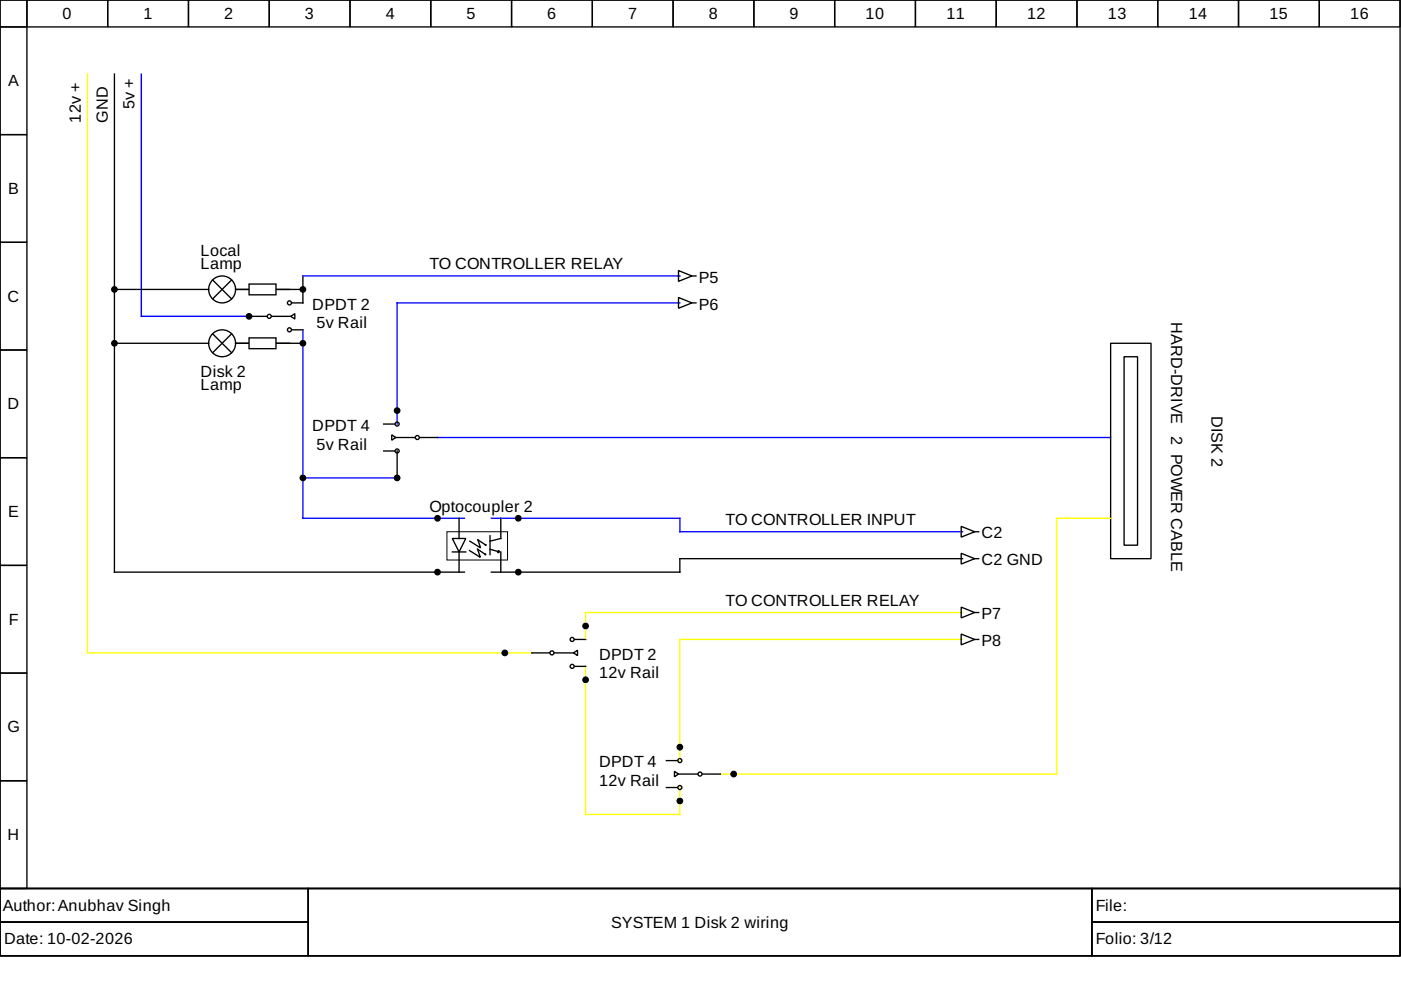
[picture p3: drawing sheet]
<svg xmlns="http://www.w3.org/2000/svg" width="297mm" height="210mm" viewBox="0 0 297 210" stroke-linecap="round" stroke-linejoin="round" font-family="sans-serif">
<g fill="none" stroke="#000" stroke-width=".29">
<path d="M0 0h296.8v188.4h-296.8zM0 0h5.7v5.7h-5.7zM5.7 0h17.1v5.7h-17.1zM22.8 0h17.2v5.7h-17.2zM40 0h17.1v5.7h-17.1zM57.1 0h17.1v5.7h-17.1zM74.2 0h17.1v5.7h-17.1zM91.3 0h17.2v5.7h-17.2zM108.5 0h17.1v5.7h-17.1zM125.6 0h17.1v5.7h-17.1zM142.7 0h17.1v5.7h-17.1zM159.8 0h17.2v5.7h-17.2z"/>
<path d="M177 0h17.1v5.7h-17.1zM194.1 0h17.1v5.7h-17.1zM211.2 0h17.1v5.7h-17.1zM228.3 0h17.2v5.7h-17.2zM245.5 0h17.1v5.7h-17.1zM262.6 0h17.1v5.7h-17.1zM279.7 0h17.1v5.7h-17.1zM0 5.7h5.7v22.8h-5.7zM24.3 15.7v105.6h74.2M0 28.5h5.7v22.9h-5.7zM0 51.4h5.7v22.8h-5.7zM64.2 58.5v5.7"/>
<path d="M143.9 57.4l2.8 1.1-2.8 1.2zM146.7 58.5h.9M0 74.2h5.7v22.8h-5.7zM24.3 61.4h19.9M24.3 72.8h19.9M49.9 61.4h14.3M49.9 72.8h14.3M143.9 63.1l2.8 1.1-2.8 1.2zM146.7 64.2h.9M235.5 72.8h8.5v45.7h-8.5zM238.3 75.6h2.9v40h-2.9zM0 97h5.7v22.9h-5.7z"/>
<path d="M84.2 95.6v5.7M0 119.9h5.7v22.8h-5.7zM203.8 111.6l2.8 1.1-2.8 1.2zM203.8 117.3l2.8 1.2-2.8 1.1zM204.1 118.5h-60v2.8h-39.9M206.6 118.5h.9M206.6 112.7h.9M203.8 134.4l2.8 1.2-2.8 1.1zM203.8 128.7l2.8 1.2-2.8 1.1zM206.6 135.6h.9M206.6 129.9h.9M0 142.7h5.7v22.8h-5.7z"/>
<path d="M0 165.5h5.7v22.9h-5.7zM0 188.4h296.8v14.3h-296.8zM0 188.4h65.4v7.1h-65.4zM0 195.5h65.4v7.2h-65.4zM65.4 188.4h166.1v14.3h-166.1zM231.5 188.4h65.3v7.1h-65.3zM231.5 195.5h65.3v7.2h-65.3z"/>
</g>
<path d="M30 15.7v51.4h22.8M64.2 58.5h79.9M64.2 69.9v40h34.3M144.1 64.2h-59.9v25.7M92.8 92.8h142.7M64.2 101.3h20M104.2 109.9h39.9v2.8h60" fill="none" stroke="#00f" stroke-width=".29"/>
<path d="M18.6 15.7v122.7h94.1M235.5 109.9h-11.4v54.2h-71.4M204.1 135.6h-60v25.7M204.1 129.9h-79.9v5.7M124.2 141.3v31.4h19.9v-5.7" fill="none" stroke="#ff0" stroke-width=".29"/>
<path d="M52.8 60.2h5.7v2.3h-5.7z" fill-rule="evenodd" fill="#fff" stroke="#000" stroke-width=".29"/>
<path d="M94.8 112.7h12.8v6h-12.8z" fill="none" stroke="#000" stroke-width=".21"/>
<g fill="none" stroke="#000" stroke-width=".29">
<path d="M45.1 59.4l4 4M49.1 59.4l-4 4M49.9 72.8h11.5M52.8 67.1h3.7M57.7 67.1h4M61.7 67.1l.8-.6v1.1zM61.9 69.9h2.3M61.9 64.2h2.3M81.3 89.9h2.3M81.3 95.6h2.3M83.1 92.2l.8 .6-.8 .5zM83.9 92.8h4"/>
<path d="M89.1 92.8h3.7M95.9 114.2h2.9l-1.5 2.8zM95.9 117h2.9M97.3 109.9v4.3M97.3 117v4.3M99.6 116.7l2.2 1.5-.5-1.7 1.6 1M99.6 114.7l2.3 1.5-.6-1.7 1.6 1M103.9 116.5l1.7 .4M103.9 113.6v4M106.2 109.9v4.3l-2.3 .5M106.2 117v4.3M112.7 138.4h3.8"/>
<path d="M117.6 138.4h4M121.6 138.4l.8-.5v1.1zM121.9 135.6h2.3M121.9 141.3h2.3M141.3 161.3h2.3M141.3 167h2.3M143 163.5l.9 .6-.9 .6zM143.9 164.1h3.9M149 164.1h3.7"/>
<circle cx="47.1" cy="61.4" r="2.85"/>
<circle cx="57.1" cy="67.1" r=".43"/>
<circle cx="61.4" cy="64.2" r=".43"/>
<circle cx="61.4" cy="69.9" r=".43"/>
<circle cx="84.2" cy="89.9" r=".43"/>
<circle cx="84.2" cy="95.6" r=".43"/>
<circle cx="88.5" cy="92.8" r=".43"/>
<circle cx="117" cy="138.4" r=".43"/>
<circle cx="121.3" cy="135.6" r=".43"/>
<circle cx="121.3" cy="141.3" r=".43"/>
<circle cx="144.1" cy="167" r=".43"/>
<circle cx="144.1" cy="161.3" r=".43"/>
<circle cx="148.4" cy="164.1" r=".43"/>
</g>
<g fill="#000" stroke="#000" stroke-width=".29">
<path d="M102.9 117.4l.1 .2h-.2z" fill-rule="evenodd"/>
<path d="M103 115.4v.2h-.2z" fill-rule="evenodd"/>
<path d="M105.7 116.7l.2 .3-.4 .2z" fill-rule="evenodd"/>
<circle cx="24.3" cy="61.4" r=".57"/>
<circle cx="64.2" cy="61.4" r=".57"/>
<circle cx="84.2" cy="87.1" r=".57"/>
<circle cx="84.2" cy="101.3" r=".57"/>
<circle cx="109.9" cy="109.9" r=".57"/>
</g>
<path d="M52.8 71.6h5.7v2.3h-5.7z" fill-rule="evenodd" fill="#fff" stroke="#000" stroke-width=".29"/>
<g fill="#000" stroke="#000" stroke-width=".29">
<circle cx="24.3" cy="72.8" r=".57"/>
<circle cx="52.8" cy="67.1" r=".57"/>
<circle cx="64.2" cy="72.8" r=".57"/>
<circle cx="64.2" cy="101.3" r=".57"/>
<circle cx="92.8" cy="109.9" r=".57"/>
<circle cx="92.8" cy="121.3" r=".57"/>
<circle cx="107" cy="138.4" r=".57"/>
<circle cx="109.9" cy="121.3" r=".57"/>
<circle cx="124.2" cy="132.7" r=".57"/>
<circle cx="124.2" cy="144.1" r=".57"/>
<circle cx="144.1" cy="158.4" r=".57"/>
<circle cx="144.1" cy="169.8" r=".57"/>
<circle cx="155.6" cy="164.1" r=".57"/>
</g>
<g fill="none" stroke="#000" stroke-width=".29">
<path d="M45.1 70.8l4 4M49.1 70.8l-4 4"/>
<circle cx="47.1" cy="72.8" r="2.85"/>
</g>
<g font-size="3.4">
<text x="13.3" y="4">0</text>
<text x="30.4" y="4">1</text>
<text x="47.5" y="4">2</text>
<text x="64.6" y="4">3</text>
<text x="81.8" y="4">4</text>
<text x="98.9" y="4">5</text>
<text x="116" y="4">6</text>
<text x="133.2" y="4">7</text>
<text x="150.3" y="4">8</text>
<text x="167.4" y="4">9</text>
<text x="183.5" y="4">10</text>
<text x="200.7" y="4">11</text>
<text x="217.8" y="4">12</text>
<text x="234.9" y="4">13</text>
<text x="252" y="4">14</text>
<text x="269.2" y="4">15</text>
<text x="286.3" y="4">16</text>
<text x="1.7" y="18.3">A</text>
<text x="28.5" y="23.1" transform="rotate(-90 28.5 23.1)">5v +</text>
<text x="17.1" y="26" transform="rotate(-90 17.1 26)">12v +</text>
<text x="22.8" y="26" transform="rotate(-90 22.8 26)">GND</text>
<text x="1.7" y="41.1">B</text>
<text x="42.5" y="54.2">Local</text>
<text x="42.5" y="57.1">Lamp</text>
<text x="91.1" y="57.1">TO CONTROLLER RELAY</text>
<text x="148.1" y="59.9">P5</text>
<text x="1.6" y="63.9">C</text>
<text x="66.2" y="65.6">DPDT 2</text>
<text x="148.1" y="65.6">P6</text>
<text x="67.1" y="69.6">5v Rail</text>
<text x="248.3" y="68.2" transform="rotate(90 248.3 68.2)">HARD-DRIVE</text>
<text x="42.5" y="79.9">Disk 2</text>
<text x="42.5" y="82.8">Lamp</text>
<text x="1.6" y="86.8">D</text>
<text x="256.9" y="88.2" transform="rotate(90 256.9 88.2)">DISK 2</text>
<text x="66.2" y="91.3">DPDT 4</text>
<text x="67.1" y="95.3">5v Rail</text>
<text x="248.3" y="92.5" transform="rotate(90 248.3 92.5)">2 POWER CABLE</text>
<text x="1.7" y="109.6">E</text>
<text x="91.1" y="108.5">Optocoupler 2</text>
<text x="153.8" y="111.3">TO CONTROLLER INPUT</text>
<text x="208.1" y="119.9">C2 GND</text>
<text x="208.1" y="114.2">C2</text>
<text x="153.8" y="128.4">TO CONTROLLER RELAY</text>
<text x="208.1" y="131.3">P7</text>
<text x="1.9" y="132.4">F</text>
<text x="208.1" y="137">P8</text>
<text x="127" y="139.9">DPDT 2</text>
<text x="127" y="143.9">12v Rail</text>
<text x="1.6" y="155.3">G</text>
<text x="127" y="162.7">DPDT 4</text>
<text x="127" y="166.7">12v Rail</text>
<text x="1.6" y="178.1">H</text>
<text x=".6" y="193.1">Author:Anubhav Singh</text>
<text x="129.6" y="196.7">SYSTEM 1 Disk 2 wiring</text>
<text x="232.3" y="193.1">File:</text>
<text x=".9" y="200.2">Date: 10-02-2026</text>
<text x="232.3" y="200.2">Folio: 3/12</text>
</g>
</svg>
